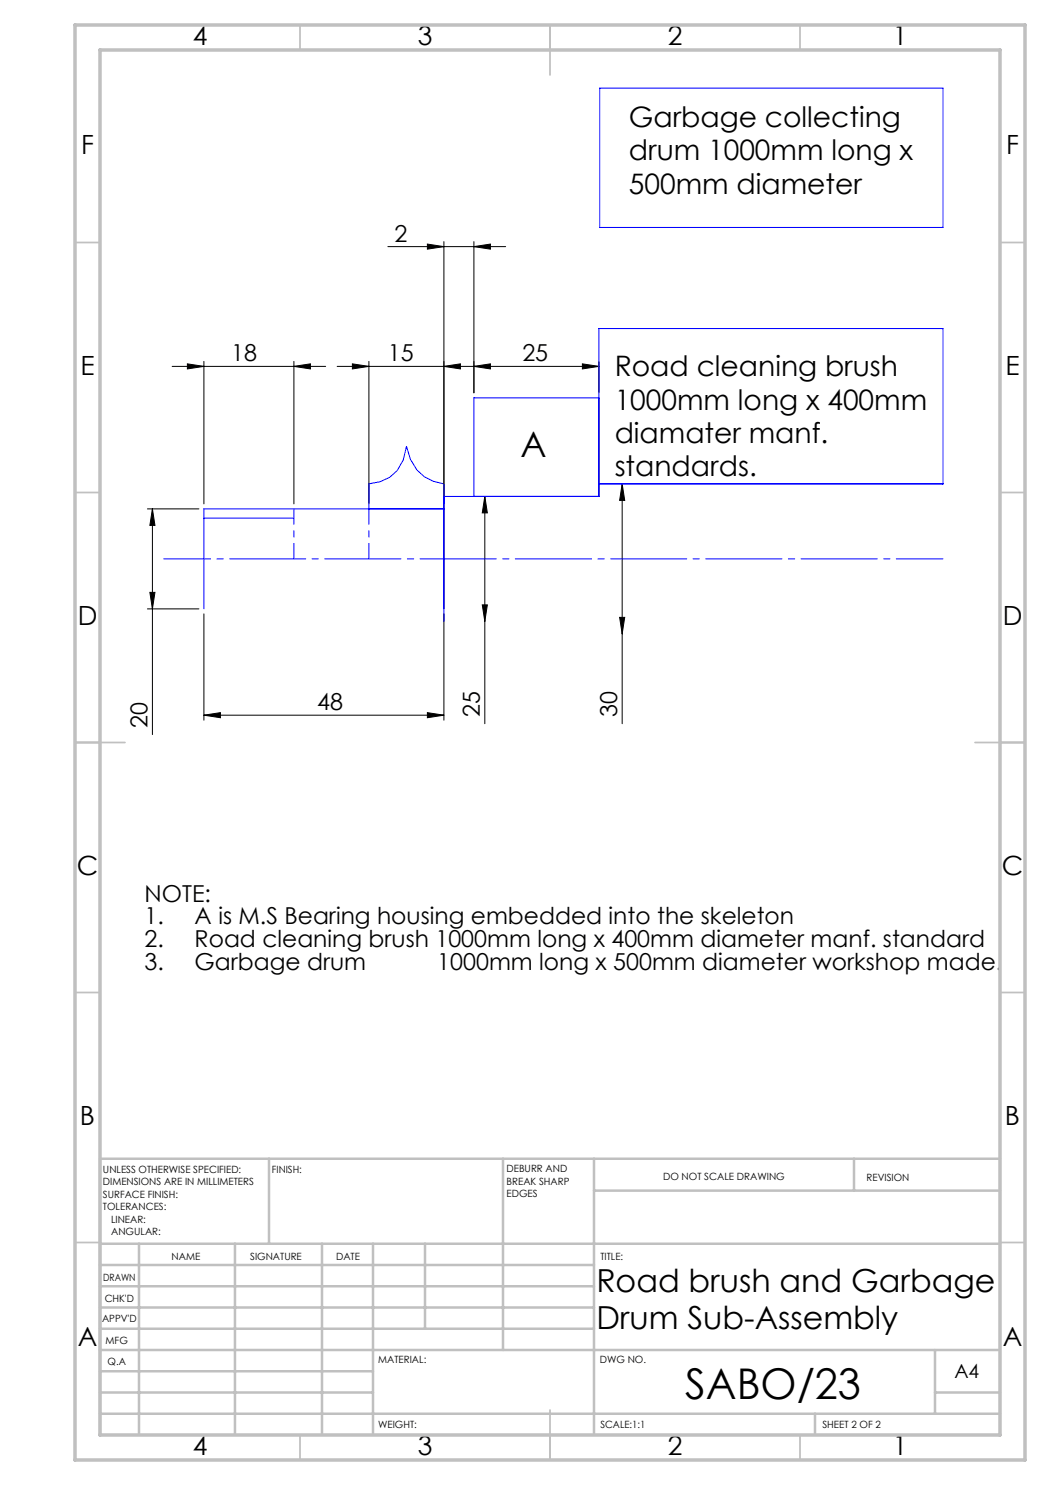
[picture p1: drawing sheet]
<svg xmlns="http://www.w3.org/2000/svg" width="210mm" height="297mm" viewBox="0 0 210 297" stroke-linecap="round" stroke-linejoin="round" font-family="sans-serif">
<g fill="none" stroke="#000" stroke-width=".2">
<path d="M77.6 49.3h23.5M85.5 48.8l3.3 .5-3.3 .5zM88.8 48.3v52.5M94.8 49.3l3.3-.5v1zM94.8 48.3v30.3M34.4 73.3h30.7M37.5 72.8l3.3 .5-3.3 .5zM40.8 72.3v28.5M58.8 73.3l3.3-.5v1zM58.8 72.3v28.5M67.4 73.3h52.4M70.5 72.8l3.3 .5-3.3 .5z"/>
<path d="M73.8 72.3v28.5M88.8 73.3l3.3-.5v1zM94.8 73.3l3.3-.5v1zM116.5 72.8l3.3 .5-3.3 .5zM119.8 72.3v6.3M97 99.3v45.4M97 99.3l.5 3.3h-1zM124.4 96.8v47.9M124.4 96.8l.5 3.3h-1zM29.5 101.8h10.3M30 118.5h1l-.5 3.3zM30.5 101.8v45.1"/>
<path d="M30.5 101.8l.5 3.3h-1zM29.5 121.8h10.3M40.8 122.8v21.2M88.8 122.8v21.2M96.5 121h1l-.5 3.3zM123.9 123.5h1l-.5 3.3zM40.8 143l3.3-.5v1zM40.8 143h48M85.5 142.5l3.3 .5-3.3 .5z"/>
</g>
<path d="M119.9 17.6h68.7v27.9h-68.7zM119.8 79.6h-25v19.7M119.8 96.8h68.8v-31.1h-68.8v33.6h-31M40.8 103.6h18M73.8 101.8v-5a7.6 7.6 0 0 0 7.5-7.5 8.4 8.4 0 0 0 7.5 7.5v27.5M88.8 101.8h-48v20" fill="none" stroke="#00f" stroke-width=".2"/>
<g fill="none" stroke="#c0c0c0" stroke-width=".35">
<path d="M60 5v5M110 5v10M160 5v5M15 48.5h5M200 48.5h5M15 98.5h5M200 98.5h5M15 148.5h10M195 148.5h10M15 198.5h5M200 198.5h5M15 248.5h5"/>
<path d="M200 248.5h5M60 287v5M110 282v10M160 287v5"/>
</g>
<g fill="none" stroke="#c0c0c0" stroke-width=".5">
<path d="M53.8 231.8v17M100.6 231.8v38.2M118.8 231.8v55.2M118.8 238.1h81.2M170.8 231.8v6.3M200 231.8h-180v55.2M20 248.8h180M20 257.3h98.8M20 253h98.8M27.8 248.8v38.2M47 248.8v38.2M64.4 248.8v38.2"/>
<path d="M74.6 248.8v38.2M85 248.8v17M20 265.8h98.8M20 261.5h98.8M20 278.5h54.6M20 274.3h54.6M20 270h180M187 278.5h13M187 270v12.8M20 282.8h180M163 282.8v4.2"/>
</g>
<path d="M15 5h190v287h-190zM20 10h180v277h-180z" fill="none" stroke="#c0c0c0" stroke-width=".7"/>
<path d="M58.8 101.8v10M73.8 101.8v10" fill="none" stroke="#00f" stroke-width=".2" stroke-dasharray="15.2 1.3 1.3 1.3" stroke-dashoffset="12.1"/>
<path d="M32.8 111.8h155.8" fill="none" stroke="#00f" stroke-width=".2" stroke-dasharray="15.2 1.3 1.3 1.3" stroke-dashoffset="5.9"/>
<g fill="#000">
<path d="M94.8 49.3l3.3-.5v1zM85.5 48.8l3.3 .5-3.3 .5z"/>
<path d="M37.5 72.8l3.3 .5-3.3 .5zM58.8 73.3l3.3-.5v1z"/>
<path d="M30.5 101.8l.5 3.3h-1zM30 118.5h1l-.5 3.3zM97 99.3l.5 3.3h-1zM96.5 121h1l-.5 3.3zM124.4 96.8l.5 3.3h-1zM123.9 123.5h1l-.5 3.3z"/>
<path d="M40.8 143l3.3-.5v1zM85.5 142.5l3.3 .5-3.3 .5zM70.5 72.8l3.3 .5-3.3 .5zM88.8 73.3l3.3-.5v1zM94.8 73.3l3.3-.5v1zM116.5 72.8l3.3 .5-3.3 .5z"/>
</g>
<text font-size="8.5" x="137" y="279.7">SABO/23</text>
<text font-size="7.1" x="104.1" y="91.4">A</text>
<g font-size="6.3">
<text x="119.3" y="258.5">Road brush and Garbage</text>
<text x="119.3" y="265.8">Drum Sub-Assembly</text>
</g>
<g font-size="5.6">
<text x="125.8" y="25.4">Garbage collecting</text>
<text x="125.8" y="32.1">drum 1000mm long x</text>
<text x="125.8" y="38.7">500mm diameter</text>
<text x="122.9" y="75.3">Road cleaning brush</text>
<text x="122.9" y="81.9">1000mm long x 400mm</text>
<text x="122.9" y="88.6">diamater manf.</text>
<text x="122.9" y="95.2">standards.</text>
</g>
<g font-size="5.3">
<text x="38.5" y="9">4</text>
<text x="83.5" y="9">3</text>
<text x="133.6" y="9">2</text>
<text x="178.6" y="9">1</text>
<text x="16.2" y="30.7">F</text>
<text x="201.2" y="30.7">F</text>
<text x="16.1" y="75">E</text>
<text x="201.1" y="75">E</text>
<text x="15.5" y="125">D</text>
<text x="200.5" y="125">D</text>
<text x="15.4" y="175">C</text>
<text x="200.4" y="175">C</text>
<text x="16" y="225">B</text>
<text x="201" y="225">B</text>
<text x="15.5" y="269.2">A</text>
<text x="200.5" y="269.2">A</text>
<text x="38.5" y="291">4</text>
<text x="83.5" y="291">3</text>
<text x="133.6" y="291">2</text>
<text x="178.6" y="291">1</text>
</g>
<g font-size="4.7">
<text x="78.9" y="48.3">2</text>
<text x="46.3" y="72.3">18</text>
<text x="77.6" y="72.3">15</text>
<text x="104.5" y="72.3">25</text>
<text x="63.5" y="142">48</text>
<text x="95.9" y="143.4" transform="rotate(-90 95.9 143.4)">25</text>
<text x="123.4" y="143.4" transform="rotate(-90 123.4 143.4)">30</text>
<text x="29.5" y="145.6" transform="rotate(-90 29.5 145.6)">20</text>
<text x="28.9" y="180.3">NOTE:</text>
<text x="28.9" y="184.9">1.</text>
<text x="38.9" y="184.9">A is M.S Bearing housing embedded into the skeleton</text>
<text x="28.9" y="189.4">2.</text>
<text x="38.9" y="189.4">Road cleaning brush 1000mm long x 400mm diameter manf. standard</text>
<text x="28.9" y="193.9">3.</text>
<text x="38.9" y="193.9">Garbage drum</text>
<text x="87.5" y="193.9">1000mm long x 500mm diameter workshop made.</text>
</g>
<text font-size="3.9" x="190.9" y="275.5">A4</text>
<g font-size="2">
<text x="20.6" y="234.6">UNLESS OTHERWISE SPECIFIED:</text>
<text x="20.6" y="237.1">DIMENSIONS ARE IN MILLIMETERS</text>
<text x="20.6" y="239.6">SURFACE FINISH:</text>
<text x="54.4" y="234.6">FINISH:</text>
<text x="101.3" y="234.5">DEBURR AND</text>
<text x="101.3" y="237">BREAK SHARP</text>
<text x="101.3" y="239.5">EDGES</text>
<text x="132.6" y="236">DO NOT SCALE DRAWING</text>
<text x="173.3" y="236.2">REVISION</text>
<text x="20.6" y="242.1">TOLERANCES:</text>
<text x="22.2" y="244.6">LINEAR:</text>
<text x="22.2" y="247.1">ANGULAR:</text>
<text x="34.3" y="252">NAME</text>
<text x="50" y="251.9">SIGNATURE</text>
<text x="67.2" y="251.9">DATE</text>
<text x="120.1" y="251.9">TITLE:</text>
<text x="20.6" y="256.1">DRAWN</text>
<text x="20.9" y="260.3">CHK'D</text>
<text x="20.4" y="264.4">APPV'D</text>
<text x="21.1" y="268.8">MFG</text>
<text x="21.5" y="273">Q.A</text>
<text x="75.6" y="272.5">MATERIAL:</text>
<text x="120" y="272.5">DWG NO.</text>
<text x="75.6" y="285.5">WEIGHT:</text>
<text x="120.1" y="285.6">SCALE:1:1</text>
<text x="164.5" y="285.6">SHEET 2 OF 2</text>
</g>
</svg>
